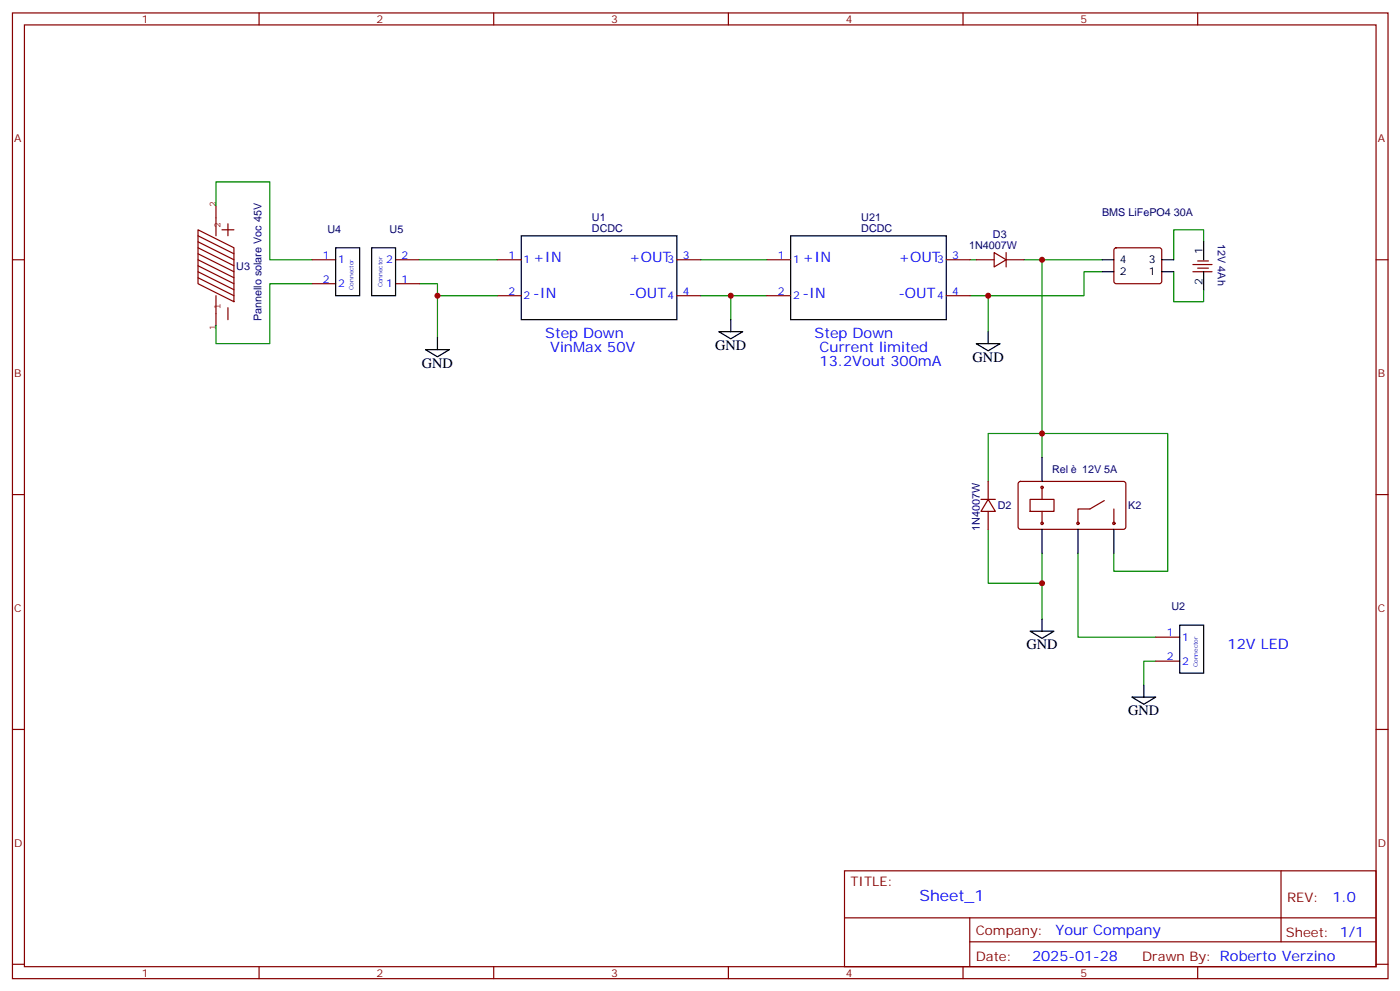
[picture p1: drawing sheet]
<svg xmlns="http://www.w3.org/2000/svg" width="413mm" height="292mm" viewBox="0 0 413 292" stroke-linecap="round" stroke-linejoin="round" font-family="sans-serif">
<g fill="none" stroke="#870000" stroke-width=".35">
<path d="M3.7 3.8h405.3v284.3h-405.3zM7.2 7.3h398.3v277.3h-398.3zM76.3 3.8v3.5M145.5 3.8v3.5M214.6 3.8v3.5M283.8 3.8v3.5M352.9 3.8v3.5M3.7 76.5h3.5M91.9 76.5h7M116.6 76.5h7M146.5 76.5h7.1M199.5 76.5h7"/>
<path d="M225.9 76.5h7.1M278.8 76.5h7.1M287.7 76.5h5.2M292.9 74.4l3.6 2.1-3.6 2.1zM296.5 76.5h5.3M296.5 74.4v4.2M328.5 73.2l.4-.2h12.7l.5 .2 .2 .5v9.4l-.7 .4h-12.9l-.5-.7v-9.1zM351.5 77.9h5.7M352.9 79h3.2M352.9 76.8h3.2M405.5 76.5h3.5M91.9 83.5h7"/>
<path d="M116.6 83.5h7M146.5 87.1h7.1M199.5 87.1h7M225.9 87.1h7.1M278.8 87.1h7.1M351.5 80h5.7M3.7 145.6h3.5M289.1 147h4.2M291.2 147l2.1 3.6h-4.2zM291.2 141.7v5.3M291.2 150.6v5.3M300.2 142l.5-.3 30.6 .1 .5 .7-.1 12.9-.7 .5-30.6-.1-.4-.6v-12.7z"/>
<path d="M303.5 147h7.1v3.6h-7.1zM307.1 143.5v3.5M307.1 150.6v3.5M325.4 147.4l-4.2 2.5h-3.6v4.2M328.2 149.9v4.2M405.5 145.6h3.5M340.6 187.6h7M340.6 194.7h7M3.7 214.8h3.5M405.5 214.8h3.5M248.8 256.4h156.7v28.2h-156.7zM377.5 256.4v20.9"/>
<path d="M248.9 270.2h156.5M285.8 277.3h119.6M285.8 270.2v14.2M3.7 283.9h3.5M76.3 284.6v3.5M145.5 284.6v3.5M214.6 284.6v3.5M283.8 284.6v3.5M352.9 284.6v3.5M405.5 283.9h3.5"/>
<circle cx="307.1" cy="143.5" r=".35"/>
<circle cx="307.1" cy="154.1" r=".35"/>
<circle cx="317.6" cy="154.1" r=".35"/>
<circle cx="328.2" cy="154.1" r=".35"/>
</g>
<g fill="none" stroke="#008700" stroke-width=".35">
<path d="M63.6 60.6v-7h15.9v22.9h12.4M123.6 76.5h22.9M206.5 76.5h19.4M285.9 76.5h1.8M301.8 76.5h22.9M307.1 76.5v51.1h37v40.6h-15.9v-5.3M354.7 71.2v-3.5h-8.8v8.8M91.9 83.5h-12.4v17.7h-15.9v-5.3M123.6 83.5h5.3v15.9M128.9 87.1h17.6M206.5 87.1h8.8M225.9 87.1h-10.6v7"/>
<path d="M291.2 87.1v10.5M324.7 80h-5.3v7.1h-33.5M345.9 80v8.8h8.8v-3.5M307.1 134.7v-7.1h-15.9v14.1M291.2 155.9v15.8h15.9v-8.8M307.1 171.7v10.6M317.6 162.9v24.7h23M340.6 194.7h-3.6v7"/>
</g>
<g fill="none" stroke="#000" stroke-width=".35">
<path d="M98.9 73h7.1v14.1h-7.1zM109.5 73h7.1v14.1h-7.1zM153.6 69.4h45.9v24.7h-45.9zM233 69.4h45.8v24.7h-45.8zM324.7 76.5h3.5M342.3 76.5h3.6M354.7 71.2v5.3M128.9 99.4v3.5M211.8 97.6h7.1l-3.6 2.2zM215.3 94.1v3.5M291.2 97.6v3.6M324.7 80h3.5"/>
<path d="M342.3 80h3.6M354.7 80v5.3M125.4 102.9h7l-3.5 2.2zM287.7 101.2h7l-3.5 2.1zM307.1 134.7v7M307.1 155.9v7M317.6 155.9v7M328.2 155.9v7M303.5 185.8h7.1l-3.5 2.2zM307.1 182.3v3.5M347.6 184.1h7.1v14.1h-7.1zM333.5 205.2h7.1l-3.6 2.2z"/>
<path d="M337 201.7v3.5"/>
</g>
<g fill="none" stroke="#850000" stroke-width=".35">
<path d="M58.3 67.7l10.6 5.3v15.8l-10.6-5.3zM58.3 78.2l10.6 5.3M58.3 76.5l10.6 5.3M58.3 74.7l10.6 5.3M58.3 73l10.6 5.2M58.3 71.2l10.6 5.3M58.3 69.4l10.6 5.3M63.6 60.6v8.8M65.4 67.7h3.5M67.2 65.9v3.5M58.3 81.8l10.6 5.3M58.3 80l10.6 5.3"/>
<path d="M63.6 87.1v8.8M67.2 90.6v3.5"/>
</g>
<g fill="#c00">
<circle cx="128.9" cy="87.1" r=".88"/>
<circle cx="215.3" cy="87.1" r=".88"/>
<circle cx="307.1" cy="171.7" r=".88"/>
<circle cx="307.1" cy="127.6" r=".88"/>
<circle cx="291.2" cy="87.1" r=".88"/>
<circle cx="307.1" cy="76.5" r=".88"/>
</g>
<text font-size="4.6" fill="#00f" x="270.9" y="265.4">Sheet_1</text>
<g font-size="4.2" fill="#00f">
<text x="157.1" y="77.2">+IN</text>
<text x="185.3" y="77.2">+OUT</text>
<text x="236.5" y="77.2">+IN</text>
<text x="264.7" y="77.2">+OUT</text>
<text x="157.1" y="87.8">-IN</text>
<text x="185.3" y="87.8">-OUT</text>
<text x="236.5" y="87.8">-IN</text>
<text x="264.7" y="87.8">-OUT</text>
<text x="160.7" y="99.4">Step Down</text>
<text x="240" y="99.4">Step Down</text>
<text x="162.1" y="103.6">VinMax 50V</text>
<text x="241.5" y="103.6">Current limited</text>
<text x="241.5" y="107.9">13.2Vout 300mA</text>
<text x="361.7" y="191.1">12V LED</text>
<text x="392.6" y="265.7">1.0</text>
<text x="311" y="275.2">Your Company</text>
<text x="304.1" y="283">2025-01-28</text>
</g>
<g font-size="4.2">
<text x="210.7" y="102.9">GND</text>
<text x="286.6" y="106.5">GND</text>
<text x="124.3" y="108.2">GND</text>
<text x="302.5" y="191.1">GND</text>
<text x="332.5" y="210.5">GND</text>
</g>
<g font-size="3.9" fill="#800">
<text x="250.6" y="261">TITLE:</text>
<text x="379.2" y="265.7">REV:</text>
<text x="287.5" y="275.2">Company:</text>
<text x="378.9" y="275.8">Sheet: 1/1</text>
<text x="287.5" y="282.9">Date:</text>
<text x="336.6" y="282.9">Drawn By: Roberto Verzino</text>
</g>
<g font-size="3.2" fill="#800">
<text x="41.8" y="6.8">1</text>
<text x="110.9" y="6.8">2</text>
<text x="180.1" y="6.8">3</text>
<text x="249.2" y="6.8">4</text>
<text x="318.3" y="6.8">5</text>
<text x="4.2" y="41.9">A</text>
<text x="406" y="41.9">A</text>
<text x="4.2" y="111.1">B</text>
<text x="406" y="111.1">B</text>
<text x="4.2" y="180.2">C</text>
<text x="406" y="180.2">C</text>
<text x="4.2" y="249.3">D</text>
<text x="406" y="249.3">D</text>
<text x="41.8" y="287.6">1</text>
<text x="110.9" y="287.6">2</text>
<text x="180.1" y="287.6">3</text>
<text x="249.2" y="287.6">4</text>
<text x="318.3" y="287.6">5</text>
</g>
<g font-size="3.2" fill="#000080">
<text x="174.4" y="65.2">U1</text>
<text x="253.8" y="65.2">U21</text>
<text x="324.7" y="63.5">BMS LiFePO4 30A</text>
<text x="96.5" y="68.6">U4</text>
<text x="114.8" y="68.7">U5</text>
<text x="174.4" y="68.4">DCDC</text>
<text x="253.8" y="68.4">DCDC</text>
<text x="292.6" y="70.1">D3</text>
<text x="358.8" y="71.9" transform="rotate(90 358.8 71.9)">12V 4Ah</text>
<text x="285.5" y="73.3">1N4007W</text>
<text x="69.6" y="79.4">U3</text>
<text x="77.1" y="94.6" transform="rotate(-90 77.1 94.6)">Pannello solare Voc 45V</text>
<text x="310" y="139.3">Rel</text>
<text x="318.8" y="139.3">12V 5A</text>
<text x="294" y="149.9">D2</text>
<text x="332.5" y="150">K2</text>
<text x="288.7" y="156.3" transform="rotate(-90 288.7 156.3)">1N4007W</text>
<text x="345.2" y="179.7">U2</text>
</g>
<g font-size="3.2" fill="#00f">
<text x="95.1" y="76.1">1</text>
<text x="99.6" y="77.5">1</text>
<text x="113.8" y="77.5">2</text>
<text x="118.3" y="76.1">2</text>
<text x="149.8" y="76.1">1</text>
<text x="154.3" y="77.5">1</text>
<text x="196.7" y="77.5">3</text>
<text x="201.2" y="76.1">3</text>
<text x="229.2" y="76.1">1</text>
<text x="233.7" y="77.5">1</text>
<text x="276.1" y="77.5">3</text>
<text x="280.6" y="76.1">3</text>
<text x="95.1" y="83.2">2</text>
<text x="118.3" y="83.2">1</text>
<text x="99.6" y="84.6">2</text>
<text x="113.8" y="84.6">1</text>
<text x="149.8" y="86.7">2</text>
<text x="154.3" y="88.1">2</text>
<text x="196.7" y="88.1">4</text>
<text x="201.2" y="86.7">4</text>
<text x="229.2" y="86.7">2</text>
<text x="233.7" y="88.1">2</text>
<text x="276.1" y="88.1">4</text>
<text x="280.6" y="86.7">4</text>
<text x="343.8" y="187.3">1</text>
<text x="348.3" y="188.7">1</text>
<text x="343.8" y="194.3">2</text>
<text x="348.3" y="195.7">2</text>
</g>
<g font-size="3.2">
<text x="330" y="77.5">4</text>
<text x="338.6" y="77.5">3</text>
<text x="354.3" y="74.7" transform="rotate(-90 354.3 74.7)">1</text>
<text x="330" y="81.1">2</text>
<text x="338.6" y="81.1">1</text>
<text x="354.3" y="83.8" transform="rotate(-90 354.3 83.8)">2</text>
</g>
<g font-size="2.8" fill="#840000">
<text x="63.6" y="61" transform="rotate(-90 63.6 61)">2</text>
<text x="65" y="67.2" transform="rotate(-90 65 67.2)">2</text>
<text x="65" y="90.9" transform="rotate(-90 65 90.9)">1</text>
<text x="63.6" y="97.2" transform="rotate(-90 63.6 97.2)">1</text>
</g>
<g font-size="1.8" fill="#00f">
<text x="104.2" y="85.3" transform="rotate(-90 104.2 85.3)">Connector</text>
<text x="112.7" y="84.6" transform="rotate(-90 112.7 84.6)">Connector</text>
<text x="352.9" y="196.4" transform="rotate(-90 352.9 196.4)">Connector</text>
</g>
</svg>
